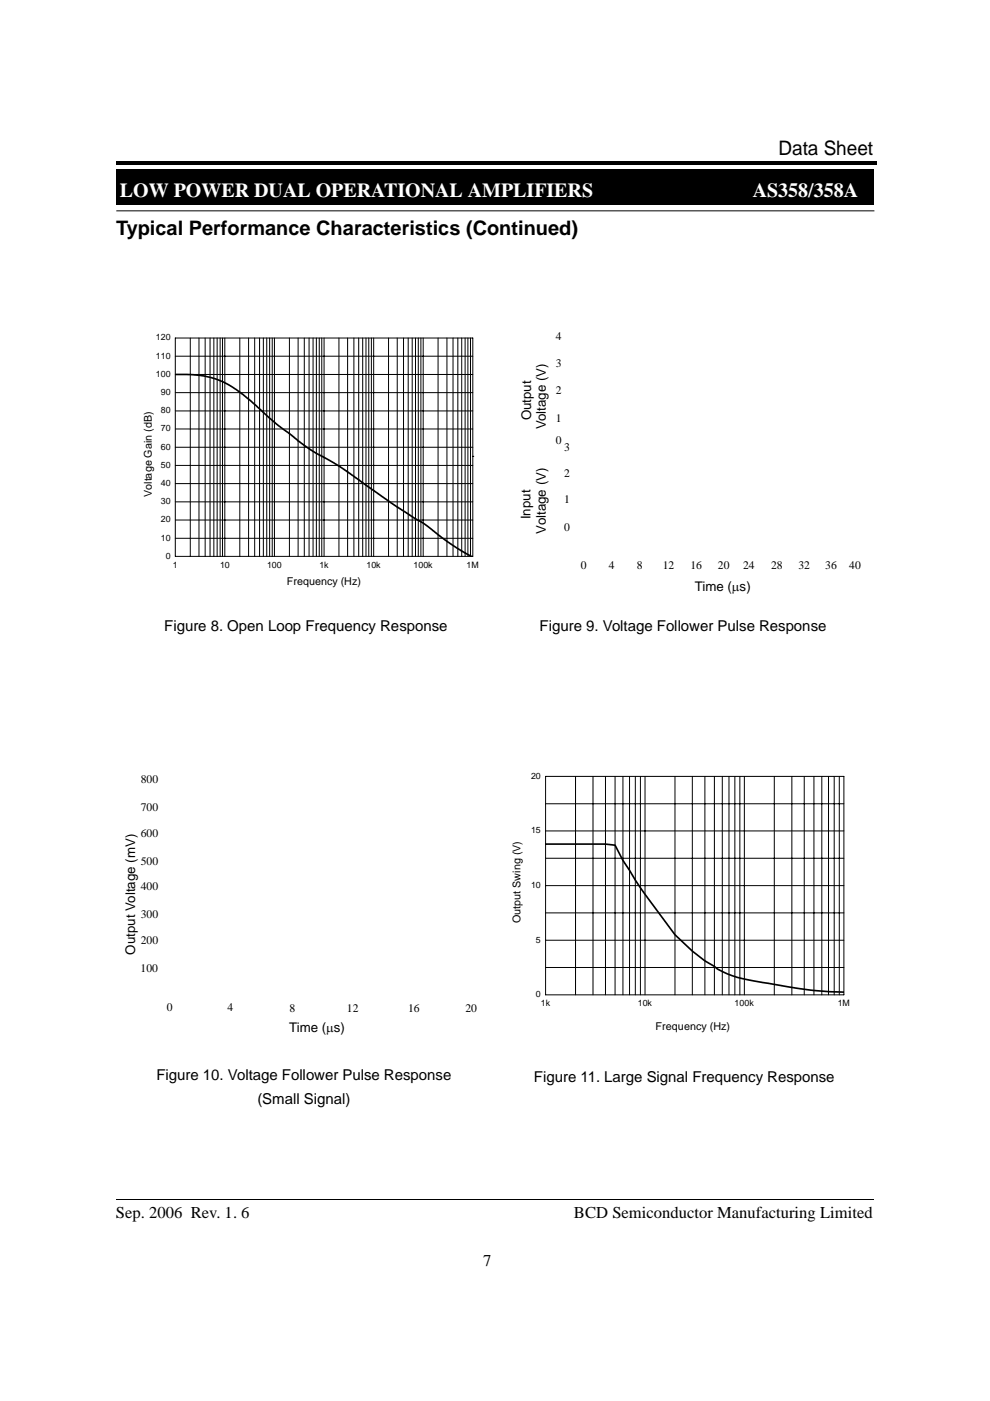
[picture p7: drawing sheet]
<svg xmlns="http://www.w3.org/2000/svg" width="210mm" height="297mm" viewBox="0 0 210 297" stroke-linecap="round" stroke-linejoin="round" font-family="sans-serif">
<path d="M24.7 34.3h.3v.7h-.3zM25 34.3h160.9v.7h-160.9zM24.7 35.9h160.4v7.5h-160.4z" fill="#000"/>
<path d="M24.7 44.7h160.7M24.7 43.4v-7.4h160.5l-.1 7.5-160.5-.1" fill="none" stroke="#000" stroke-width=".21"/>
<path d="M23.3 8.3h35.2v25.2h-35.2z" fill="#fff"/>
<path d="M24.7 254.3h160.5" fill="none" stroke="#000" stroke-width=".21"/>
<path d="M25.5 65.8h81.5v63.8h-81.5z" fill="#fff"/>
<g fill="none" stroke="#000" stroke-width=".21">
<path d="M37.1 79.4h63.1M37.2 75.5h63M37.2 71.7h63v46.3h-63zM40.3 71.7v46.3M42.2 71.7v46.3M43.5 71.7v46.3M44.5 71.7v46.3M45.3 71.7v46.3M46 71.7v46.3M46.7 71.7v46.3M47.2 71.7v46.3M47.7 71.7v46.3"/>
<path d="M50.8 71.7v46.3M52.7 71.7v46.3M54 71.7v46.3M55 71.7v46.3M55.8 71.7v46.3M56.6 71.7v46.3M57.2 71.7v46.3M57.7 71.7v46.3M58.2 71.7v46.3M61.4 71.7v46.3M63.2 71.7v46.3M64.5 71.7v46.3"/>
<path d="M65.5 71.7v46.3M66.4 71.7v46.3M67.1 71.7v46.3M67.7 71.7v46.3M68.2 71.7v46.3M68.7 71.7v46.3M71.9 71.7v46.3M73.7 71.7v46.3M75 71.7v46.3M76.1 71.7v46.3M76.9 71.7v46.3M77.6 71.7v46.3"/>
<path d="M78.2 71.7v46.3M78.7 71.7v46.3M79.2 71.7v46.3M82.4 71.7v46.3M84.2 71.7v46.3M85.6 71.7v46.3M86.6 71.7v46.3M87.4 71.7v46.3M88.1 71.7v46.3M88.7 71.7v46.3M89.2 71.7v46.3M89.7 71.7v46.3"/>
<path d="M92.9 71.7v46.3M94.8 71.7v46.3M96.1 71.7v46.3M97.1 71.7v46.3M97.9 71.7v46.3M98.6 71.7v46.3M99.2 71.7v46.3M99.8 71.7v46.3M37.2 98.7h63M37.2 94.8h63M37.2 91h63M37.2 87.1h63"/>
<path d="M37.2 83.2h63M58.1 89.9h.1M61.3 91.8h.1M63.2 93.5h.1M65.5 95.2h.1M67.1 96.2h.1M68.7 96.9h.1M71.8 98.8h.1M100.2 96.8h.1M37.2 114.1h63M37.2 110.3h63M37.2 106.4h63"/>
<path d="M37.2 102.5h63M73.7 100.1h.1M76 101.7h.1M77.6 102.9h.1M79.2 104h.1M82.3 106.2h.1M84.2 107.5h.1M86.5 108.9h.1M88.1 110.1h.1M89.7 110.8h.1M92.9 113.4h.1M94.7 114.8h.1"/>
<path d="M97 116.4h.1M98.6 117.2h.1"/>
</g>
<path d="M37.2 79.4h3.5a17.9 17.9 0 0 1 11.8 5l6 5.4 6.1 4.7 2.5 1.6 4.8 2.7 11.6 8.3 4.2 2.7 2 1.1 5.3 4.1 2.7 1.7 2.4 1.4" fill="none" stroke="#000" stroke-width=".35"/>
<g fill="#fff">
<path d="M121.4 70.1h61.5v50.2h-61.5z"/>
<path d="M121.4 70.2h61.5v50.1h-61.5z"/>
<path d="M35.2 164.1h65.4v47.7h-65.4z"/>
<path d="M33.8 164h67.2v49.8h-67.2z"/>
<path d="M33.8 164.1h67.2v49.7h-67.2z"/>
<path d="M103.6 158.7h82.1v65.3h-82.1z"/>
</g>
<g fill="none" stroke="#000" stroke-width=".21">
<path d="M115.7 170.4h63.2M115.7 176.2h63.2M115.7 164.6h63.2v46.3h-63.2zM122 164.6v46.3M125.7 164.6v46.3M128.4 164.6v46.3M130.4 164.6v46.3M132.1 164.6v46.3M133.5 164.6v46.3M134.7 164.6v46.3M135.8 164.6v46.3M136.8 164.6v46.3"/>
<path d="M143.1 164.6v46.3M146.8 164.6v46.3M149.5 164.6v46.3M151.5 164.6v46.3M153.1 164.6v46.3M154.6 164.6v46.3M155.8 164.6v46.3M156.9 164.6v46.3M157.8 164.6v46.3M164.2 164.6v46.3M167.9 164.6v46.3M170.5 164.6v46.3"/>
<path d="M172.6 164.6v46.3M174.2 164.6v46.3M175.7 164.6v46.3M176.9 164.6v46.3M177.9 164.6v46.3M115.7 193.5h63.2M115.7 182h63.2M115.7 199.3h63.2M115.7 187.8h63.2M115.7 205.1h63.2"/>
</g>
<path d="M115.7 179h12.7l2 .2 1.7 3.2 3.7 5.8 7.3 10 3.7 3.5 2.7 2 2 1.2a15.8 15.8 0 0 0 7 2.8 123.9 123.9 0 0 0 20.4 2.7" fill="none" stroke="#000" stroke-width=".35"/>
<g font-size="4.2">
<text x="165.1" y="32.8">Data Sheet</text>
<text x="24.6" y="49.7">Typical Performance Characteristics (Continued)</text>
</g>
<g font-size="4.2" fill="#fff">
<text x="25.4" y="41.8">LOW POWER DUAL OPERATIONAL AMPLIFIERS</text>
<text x="159.6" y="41.8">AS358/358A</text>
</g>
<g font-size="3.5">
<text x="24.6" y="258.2">Sep. 2006 Rev. 1. 6</text>
<text x="121.7" y="258.2">BCD Semiconductor Manufacturing Limited</text>
<text x="102.4" y="268.3">7</text>
</g>
<g font-size="3.2">
<text x="34.8" y="133.8">Figure 8. Open Loop Frequency Response</text>
<text x="114.4" y="133.8">Figure 9. Voltage Follower Pulse Response</text>
<text x="33.2" y="229">Figure 10. Voltage Follower Pulse Response</text>
<text x="113.2" y="229.5">Figure 11. Large Signal Frequency Response</text>
<text x="54.6" y="234.1">(Small Signal)</text>
</g>
<g font-size="2.8">
<text x="112.6" y="89.1" transform="rotate(-90 112.6 89.1)">Output</text>
<text x="115.7" y="91" transform="rotate(-90 115.7 91)">Voltage (V)</text>
<text x="112.5" y="110.1" transform="rotate(-90 112.5 110.1)">Input</text>
<text x="115.7" y="113.1" transform="rotate(-90 115.7 113.1)">Voltage (V)</text>
<text x="147.3" y="125.4">Time (µs)</text>
<text x="28.7" y="202.4" transform="rotate(-90 28.7 202.4)">Output Voltage (mV)</text>
<text x="61.3" y="218.8">Time (µs)</text>
</g>
<g font-size="2.5">
<text x="117.9" y="77.9">3</text>
<text x="117.9" y="72.1">4</text>
<text x="117.9" y="83.5">2</text>
<text x="117.9" y="89.4">1</text>
<text x="117.9" y="94.2">0</text>
<text x="119.6" y="95.6">3</text>
<text x="119.6" y="101.1">2</text>
<text x="119.6" y="106.6">1</text>
<text x="119.6" y="112.6">0</text>
<text x="123.1" y="120.7">0</text>
<text x="129.1" y="120.7">4</text>
<text x="135" y="120.7">8</text>
<text x="140.5" y="120.7">12</text>
<text x="146.4" y="120.7">16</text>
<text x="152.2" y="120.7">20</text>
<text x="157.6" y="120.7">24</text>
<text x="163.5" y="120.7">28</text>
<text x="169.3" y="120.7">32</text>
<text x="174.9" y="120.7">36</text>
<text x="180.1" y="120.7">40</text>
<text x="29.8" y="166.1">800</text>
<text x="29.8" y="171.9">700</text>
<text x="29.8" y="177.4">600</text>
<text x="29.8" y="183.3">500</text>
<text x="29.8" y="188.8">400</text>
<text x="29.8" y="194.6">300</text>
<text x="29.8" y="200.1">200</text>
<text x="29.8" y="206">100</text>
<text x="35.4" y="214.4">0</text>
<text x="48.2" y="214.4">4</text>
<text x="61.4" y="214.6">8</text>
<text x="73.6" y="214.6">12</text>
<text x="86.5" y="214.5">16</text>
<text x="98.7" y="214.5">20</text>
</g>
<g font-size="2.3">
<text x="32.2" y="105.4" transform="rotate(-90 32.2 105.4)">Voltage Gain (dB)</text>
<text x="60.8" y="124">Frequency (Hz)</text>
<text x="110.3" y="195.7" transform="rotate(-90 110.3 195.7)">Output Swing (V)</text>
<text x="139" y="218.4">Frequency (Hz)</text>
</g>
<g font-size="1.9">
<text x="33.1" y="76">110</text>
<text x="33.1" y="72.2">120</text>
<text x="33.1" y="79.9">100</text>
<text x="34.1" y="83.8">90</text>
<text x="34.1" y="87.6">80</text>
<text x="34.1" y="95.4">60</text>
<text x="34.1" y="91.5">70</text>
<text x="34.1" y="99.2">50</text>
<text x="34.1" y="106.9">30</text>
<text x="34.1" y="103">40</text>
<text x="34.1" y="110.8">20</text>
<text x="34.1" y="114.6">10</text>
<text x="35.1" y="118.5">0</text>
<text x="36.7" y="120.4">1</text>
<text x="46.7" y="120.4">10</text>
<text x="56.6" y="120.4">100</text>
<text x="67.7" y="120.4">1k</text>
<text x="77.7" y="120.4">10k</text>
<text x="87.7" y="120.4">100k</text>
<text x="98.9" y="120.4">1M</text>
<text x="112.6" y="165.1">20</text>
<text x="112.6" y="176.7">15</text>
<text x="112.6" y="188.3">10</text>
<text x="113.6" y="199.9">5</text>
<text x="113.6" y="211.4">0</text>
<text x="114.7" y="213.4">1k</text>
<text x="135.2" y="213.4">10k</text>
<text x="155.8" y="213.4">100k</text>
<text x="177.6" y="213.4">1M</text>
</g>
</svg>
